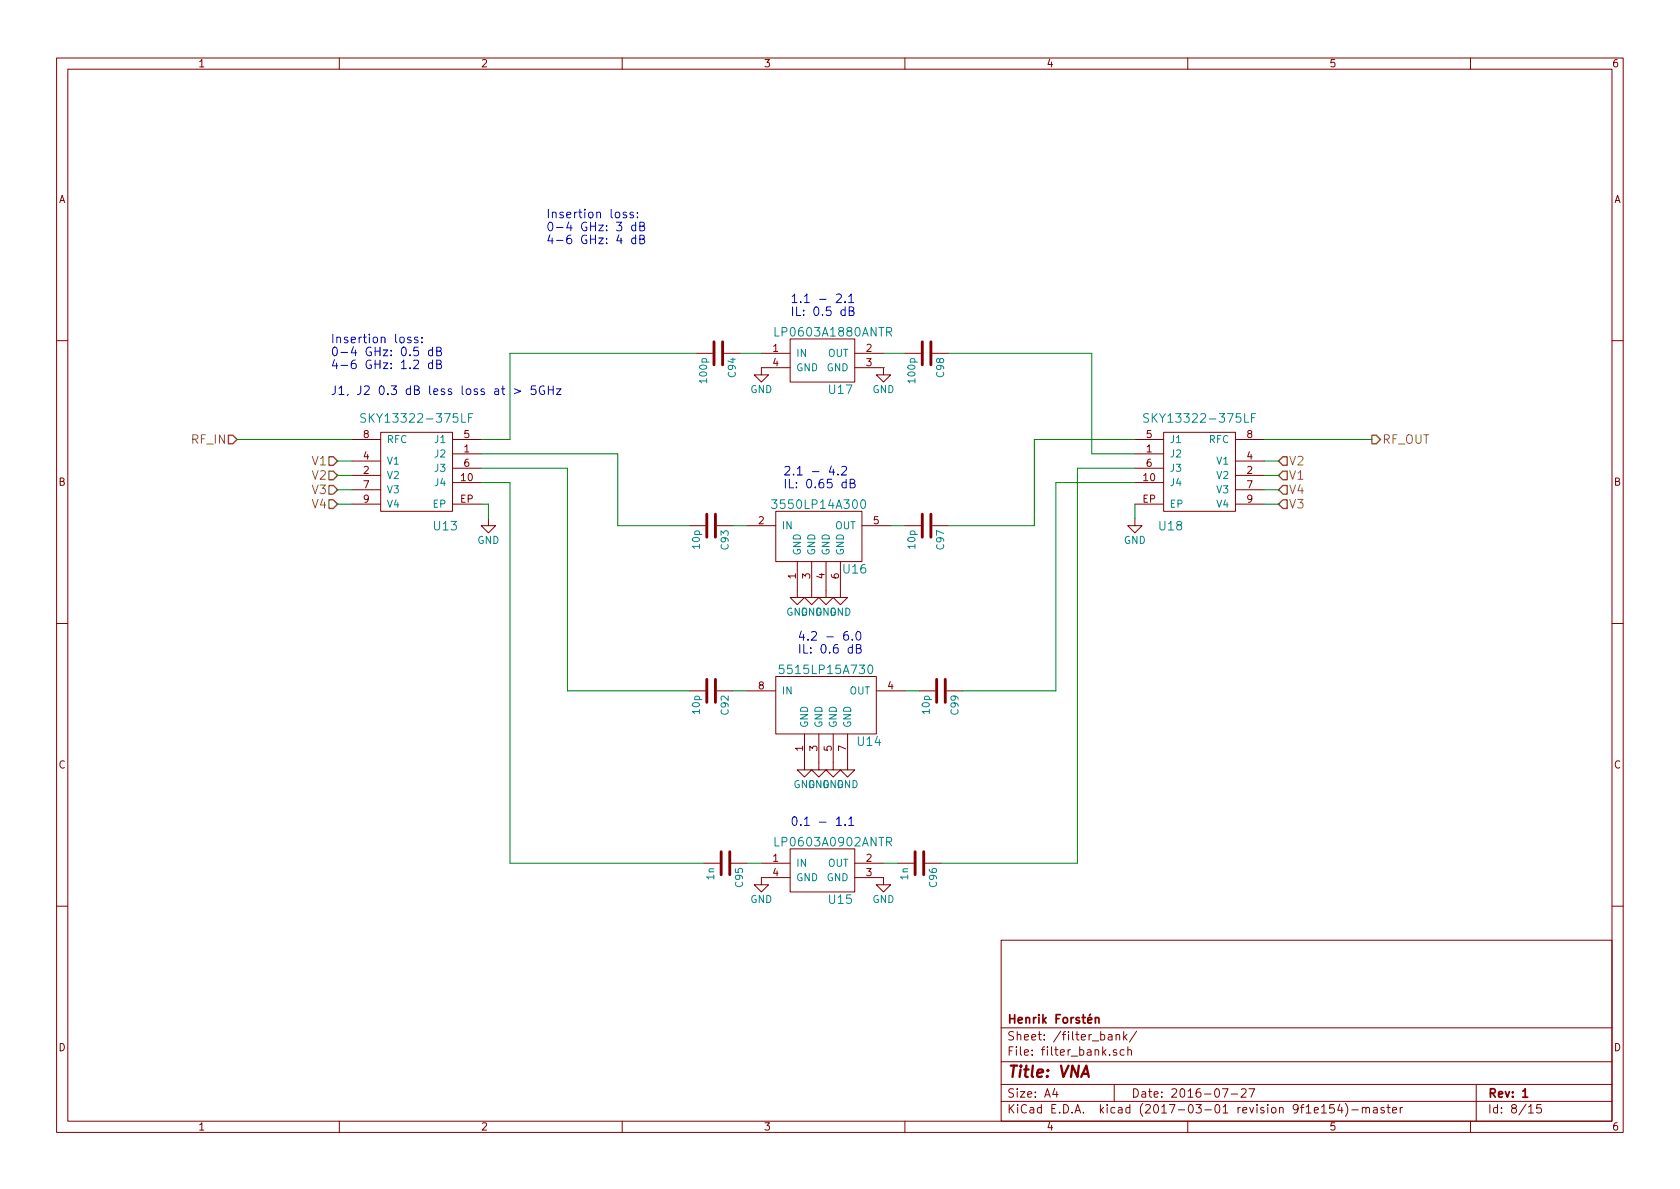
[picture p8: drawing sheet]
EESchema Schematic File Version 2
LIBS:power
LIBS:device
LIBS:transistors
LIBS:conn
LIBS:linear
LIBS:regul
LIBS:74xx
LIBS:cmos4000
LIBS:adc-dac
LIBS:memory
LIBS:xilinx
LIBS:microcontrollers
LIBS:dsp
LIBS:microchip
LIBS:analog_switches
LIBS:motorola
LIBS:texas
LIBS:intel
LIBS:audio
LIBS:interface
LIBS:digital-audio
LIBS:philips
LIBS:display
LIBS:cypress
LIBS:siliconi
LIBS:opto
LIBS:atmel
LIBS:contrib
LIBS:valves
LIBS:vna
LIBS:vna2-cache
EELAYER 26 0
EELAYER END
$Descr A4 11693 8268
encoding utf-8
Sheet 8 15
Title "VNA"
Date "2016-07-27"
Rev "1"
Comp "Henrik Forstén"
Comment1 ""
Comment2 ""
Comment3 ""
Comment4 ""
$EndDescr
$Comp
L SKY13322-375LF U13
U 1 1
P 2900 3250
F 0 "U13" H 3100 2850 60  0000 C CNN
F 1 "SKY13322-375LF" H 2900 3600 60  0000 C CNN
F 2 "VNA:MLPD-10" H 2950 3600 60  0001 C CNN
F 3 "" H 2950 3600 60  0000 C CNN
	1    2900 3250
	1    0    0    -1  
$EndComp
$Comp
L SKY13322-375LF U18
U 1 1
P 8350 3250
F 0 "U18" H 8550 2850 60  0000 C CNN
F 1 "SKY13322-375LF" H 8350 3600 60  0000 C CNN
F 2 "VNA:MLPD-10" H 8400 3600 60  0001 C CNN
F 3 "" H 8400 3600 60  0000 C CNN
	1    8350 3250
	-1   0    0    -1  
$EndComp
Text HLabel 1650 3050 0    60   Input ~ 0
RF_IN
Text HLabel 9550 3050 2    60   Output ~ 0
RF_OUT
Text HLabel 2350 3200 0    60   Input ~ 0
V1
Text HLabel 2350 3300 0    60   Input ~ 0
V2
Text HLabel 2350 3400 0    60   Input ~ 0
V3
Text HLabel 2350 3500 0    60   Input ~ 0
V4
Text HLabel 8900 3300 2    60   Input ~ 0
V1
Text HLabel 8900 3200 2    60   Input ~ 0
V2
Text HLabel 8900 3500 2    60   Input ~ 0
V3
Text HLabel 8900 3400 2    60   Input ~ 0
V4
$Comp
L GND #PWR0161
U 1 1
P 7900 3600
F 0 "#PWR0161" H 7900 3350 50  0001 C CNN
F 1 "GND" H 7900 3450 50  0000 C CNN
F 2 "" H 7900 3600 60  0000 C CNN
F 3 "" H 7900 3600 60  0000 C CNN
	1    7900 3600
	1    0    0    -1  
$EndComp
$Comp
L GND #PWR0162
U 1 1
P 3400 3600
F 0 "#PWR0162" H 3400 3350 50  0001 C CNN
F 1 "GND" H 3400 3450 50  0000 C CNN
F 2 "" H 3400 3600 60  0000 C CNN
F 3 "" H 3400 3600 60  0000 C CNN
	1    3400 3600
	1    0    0    -1  
$EndComp
Text Notes 2300 2750 0    60   ~ 0
Insertion loss:\n0-4 GHz: 0.5 dB\n4-6 GHz: 1.2 dB\n\nJ1, J2 0.3 dB less loss at > 5GHz
Text Notes 3800 1700 0    60   ~ 0
Insertion loss:\n0-4 GHz: 3 dB\n4-6 GHz: 4 dB
$Comp
L LP0603 U15
U 1 1
P 5700 6050
F 0 "U15" H 5850 5850 60  0000 C CNN
F 1 "LP0603A0902ANTR" H 5800 6250 60  0000 C CNN
F 2 "VNA:LP0603A0902" H 5800 5800 60  0001 C CNN
F 3 "" H 5800 5800 60  0000 C CNN
	1    5700 6050
	1    0    0    -1  
$EndComp
$Comp
L 3550LP14A300 U16
U 1 1
P 5750 3650
F 0 "U16" H 5950 3350 60  0000 C CNN
F 1 "3550LP14A300" H 5700 3800 60  0000 C CNN
F 2 "VNA:3550LP14A300" H 5700 3650 60  0001 C CNN
F 3 "" H 5700 3650 60  0000 C CNN
	1    5750 3650
	1    0    0    -1  
$EndComp
$Comp
L 5515LP15A730 U14
U 1 1
P 5750 4850
F 0 "U14" H 6050 4550 60  0000 C CNN
F 1 "5515LP15A730" H 5750 5050 60  0000 C CNN
F 2 "VNA:5515LP15A730" H 5750 4900 60  0001 C CNN
F 3 "" H 5750 4900 60  0000 C CNN
	1    5750 4850
	1    0    0    -1  
$EndComp
Text Notes 5550 4550 0    60   ~ 0
4.2 - 6.0\nIL: 0.6 dB
Text Notes 5450 3400 0    60   ~ 0
2.1 - 4.2\nIL: 0.65 dB
Text Notes 5500 2200 0    60   ~ 0
1.1 - 2.1\nIL: 0.5 dB
Text Notes 5500 5750 0    60   ~ 0
0.1 - 1.1
$Comp
L C C92
U 1 1
P 4950 4800
F 0 "C92" H 4975 4900 50  0000 L CNN
F 1 "10p" H 4975 4700 50  0000 L CNN
F 2 "VNA:C_0402b" H 4988 4650 30  0001 C CNN
F 3 "" H 4950 4800 60  0000 C CNN
	1    4950 4800
	0    1    1    0   
$EndComp
$Comp
L C C93
U 1 1
P 4950 3650
F 0 "C93" H 4975 3750 50  0000 L CNN
F 1 "10p" H 4975 3550 50  0000 L CNN
F 2 "VNA:C_0402b" H 4988 3500 30  0001 C CNN
F 3 "" H 4950 3650 60  0000 C CNN
	1    4950 3650
	0    1    1    0   
$EndComp
$Comp
L C C94
U 1 1
P 5000 2450
F 0 "C94" H 5025 2550 50  0000 L CNN
F 1 "100p" H 5025 2350 50  0000 L CNN
F 2 "VNA:C_0402b" H 5038 2300 30  0001 C CNN
F 3 "" H 5000 2450 60  0000 C CNN
	1    5000 2450
	0    1    1    0   
$EndComp
$Comp
L C C95
U 1 1
P 5050 6000
F 0 "C95" H 5075 6100 50  0000 L CNN
F 1 "1n" H 5075 5900 50  0000 L CNN
F 2 "VNA:C_0402b" H 5088 5850 30  0001 C CNN
F 3 "" H 5050 6000 60  0000 C CNN
	1    5050 6000
	0    1    1    0   
$EndComp
$Comp
L C C96
U 1 1
P 6400 6000
F 0 "C96" H 6425 6100 50  0000 L CNN
F 1 "1n" H 6425 5900 50  0000 L CNN
F 2 "VNA:C_0402b" H 6438 5850 30  0001 C CNN
F 3 "" H 6400 6000 60  0000 C CNN
	1    6400 6000
	0    1    1    0   
$EndComp
$Comp
L C C98
U 1 1
P 6450 2450
F 0 "C98" H 6475 2550 50  0000 L CNN
F 1 "100p" H 6475 2350 50  0000 L CNN
F 2 "VNA:C_0402b" H 6488 2300 30  0001 C CNN
F 3 "" H 6450 2450 60  0000 C CNN
	1    6450 2450
	0    1    1    0   
$EndComp
$Comp
L C C97
U 1 1
P 6450 3650
F 0 "C97" H 6475 3750 50  0000 L CNN
F 1 "10p" H 6475 3550 50  0000 L CNN
F 2 "VNA:C_0402b" H 6488 3500 30  0001 C CNN
F 3 "" H 6450 3650 60  0000 C CNN
	1    6450 3650
	0    1    1    0   
$EndComp
$Comp
L C C99
U 1 1
P 6550 4800
F 0 "C99" H 6575 4900 50  0000 L CNN
F 1 "10p" H 6575 4700 50  0000 L CNN
F 2 "VNA:C_0402b" H 6588 4650 30  0001 C CNN
F 3 "" H 6550 4800 60  0000 C CNN
	1    6550 4800
	0    1    1    0   
$EndComp
$Comp
L GND #PWR0163
U 1 1
P 5600 5300
F 0 "#PWR0163" H 5600 5050 50  0001 C CNN
F 1 "GND" H 5600 5150 50  0000 C CNN
F 2 "" H 5600 5300 60  0000 C CNN
F 3 "" H 5600 5300 60  0000 C CNN
	1    5600 5300
	1    0    0    -1  
$EndComp
$Comp
L GND #PWR0164
U 1 1
P 5700 5300
F 0 "#PWR0164" H 5700 5050 50  0001 C CNN
F 1 "GND" H 5700 5150 50  0000 C CNN
F 2 "" H 5700 5300 60  0000 C CNN
F 3 "" H 5700 5300 60  0000 C CNN
	1    5700 5300
	1    0    0    -1  
$EndComp
$Comp
L GND #PWR0165
U 1 1
P 5800 5300
F 0 "#PWR0165" H 5800 5050 50  0001 C CNN
F 1 "GND" H 5800 5150 50  0000 C CNN
F 2 "" H 5800 5300 60  0000 C CNN
F 3 "" H 5800 5300 60  0000 C CNN
	1    5800 5300
	1    0    0    -1  
$EndComp
$Comp
L GND #PWR0166
U 1 1
P 5900 5300
F 0 "#PWR0166" H 5900 5050 50  0001 C CNN
F 1 "GND" H 5900 5150 50  0000 C CNN
F 2 "" H 5900 5300 60  0000 C CNN
F 3 "" H 5900 5300 60  0000 C CNN
	1    5900 5300
	1    0    0    -1  
$EndComp
$Comp
L GND #PWR0167
U 1 1
P 5550 4100
F 0 "#PWR0167" H 5550 3850 50  0001 C CNN
F 1 "GND" H 5550 3950 50  0000 C CNN
F 2 "" H 5550 4100 60  0000 C CNN
F 3 "" H 5550 4100 60  0000 C CNN
	1    5550 4100
	1    0    0    -1  
$EndComp
$Comp
L GND #PWR0168
U 1 1
P 5650 4100
F 0 "#PWR0168" H 5650 3850 50  0001 C CNN
F 1 "GND" H 5650 3950 50  0000 C CNN
F 2 "" H 5650 4100 60  0000 C CNN
F 3 "" H 5650 4100 60  0000 C CNN
	1    5650 4100
	1    0    0    -1  
$EndComp
$Comp
L GND #PWR0169
U 1 1
P 5750 4100
F 0 "#PWR0169" H 5750 3850 50  0001 C CNN
F 1 "GND" H 5750 3950 50  0000 C CNN
F 2 "" H 5750 4100 60  0000 C CNN
F 3 "" H 5750 4100 60  0000 C CNN
	1    5750 4100
	1    0    0    -1  
$EndComp
$Comp
L GND #PWR0170
U 1 1
P 5850 4100
F 0 "#PWR0170" H 5850 3850 50  0001 C CNN
F 1 "GND" H 5850 3950 50  0000 C CNN
F 2 "" H 5850 4100 60  0000 C CNN
F 3 "" H 5850 4100 60  0000 C CNN
	1    5850 4100
	1    0    0    -1  
$EndComp
$Comp
L GND #PWR0171
U 1 1
P 5300 2550
F 0 "#PWR0171" H 5300 2300 50  0001 C CNN
F 1 "GND" H 5300 2400 50  0000 C CNN
F 2 "" H 5300 2550 60  0000 C CNN
F 3 "" H 5300 2550 60  0000 C CNN
	1    5300 2550
	1    0    0    -1  
$EndComp
$Comp
L GND #PWR0172
U 1 1
P 6150 2550
F 0 "#PWR0172" H 6150 2300 50  0001 C CNN
F 1 "GND" H 6150 2400 50  0000 C CNN
F 2 "" H 6150 2550 60  0000 C CNN
F 3 "" H 6150 2550 60  0000 C CNN
	1    6150 2550
	1    0    0    -1  
$EndComp
$Comp
L GND #PWR0173
U 1 1
P 6150 6100
F 0 "#PWR0173" H 6150 5850 50  0001 C CNN
F 1 "GND" H 6150 5950 50  0000 C CNN
F 2 "" H 6150 6100 60  0000 C CNN
F 3 "" H 6150 6100 60  0000 C CNN
	1    6150 6100
	1    0    0    -1  
$EndComp
$Comp
L GND #PWR0174
U 1 1
P 5300 6100
F 0 "#PWR0174" H 5300 5850 50  0001 C CNN
F 1 "GND" H 5300 5950 50  0000 C CNN
F 2 "" H 5300 6100 60  0000 C CNN
F 3 "" H 5300 6100 60  0000 C CNN
	1    5300 6100
	1    0    0    -1  
$EndComp
$Comp
L LP0603 U17
U 1 1
P 5700 2500
F 0 "U17" H 5850 2300 60  0000 C CNN
F 1 "LP0603A1880ANTR" H 5800 2700 60  0000 C CNN
F 2 "VNA:LP0603A0902" H 5800 2250 60  0001 C CNN
F 3 "" H 5800 2250 60  0000 C CNN
	1    5700 2500
	1    0    0    -1  
$EndComp
Wire Wire Line
	8800 3050 9550 3050
Wire Wire Line
	2450 3050 1650 3050
Wire Wire Line
	2350 3200 2450 3200
Wire Wire Line
	2350 3300 2450 3300
Wire Wire Line
	2350 3400 2450 3400
Wire Wire Line
	2350 3500 2450 3500
Wire Wire Line
	8800 3200 8900 3200
Wire Wire Line
	8800 3300 8900 3300
Wire Wire Line
	8800 3400 8900 3400
Wire Wire Line
	8800 3500 8900 3500
Wire Wire Line
	7900 3500 7900 3600
Wire Wire Line
	3350 3500 3400 3500
Wire Wire Line
	3400 3500 3400 3600
Wire Wire Line
	6300 4800 6400 4800
Wire Wire Line
	5200 4800 5100 4800
Wire Wire Line
	5200 3650 5100 3650
Wire Wire Line
	5300 2450 5150 2450
Wire Wire Line
	5300 6000 5200 6000
Wire Wire Line
	6250 6000 6150 6000
Wire Wire Line
	6150 2450 6300 2450
Wire Wire Line
	6200 3650 6300 3650
Wire Wire Line
	7200 3050 7200 3650
Wire Wire Line
	4300 3650 4800 3650
Wire Wire Line
	7200 3650 6600 3650
Wire Wire Line
	6600 2450 7600 2450
Wire Wire Line
	3550 2450 4850 2450
Wire Wire Line
	3550 6000 4900 6000
Wire Wire Line
	6550 6000 7500 6000
Wire Wire Line
	6150 2550 6150 2550
Wire Wire Line
	3550 2450 3550 3050
Wire Wire Line
	3550 3050 3350 3050
Wire Wire Line
	3350 3150 4300 3150
Wire Wire Line
	4300 3150 4300 3650
Wire Wire Line
	3350 3250 3950 3250
Wire Wire Line
	3950 3250 3950 4800
Wire Wire Line
	3350 3350 3550 3350
Wire Wire Line
	3550 3350 3550 6000
Wire Wire Line
	7900 3150 7600 3150
Wire Wire Line
	7600 3150 7600 2450
Wire Wire Line
	7200 3050 7900 3050
Wire Wire Line
	7900 3350 7350 3350
Wire Wire Line
	7350 3350 7350 4800
Wire Wire Line
	7500 6000 7500 3250
Wire Wire Line
	7500 3250 7900 3250
Wire Wire Line
	3950 4800 4800 4800
Wire Wire Line
	7350 4800 6700 4800
$EndSCHEMATC
